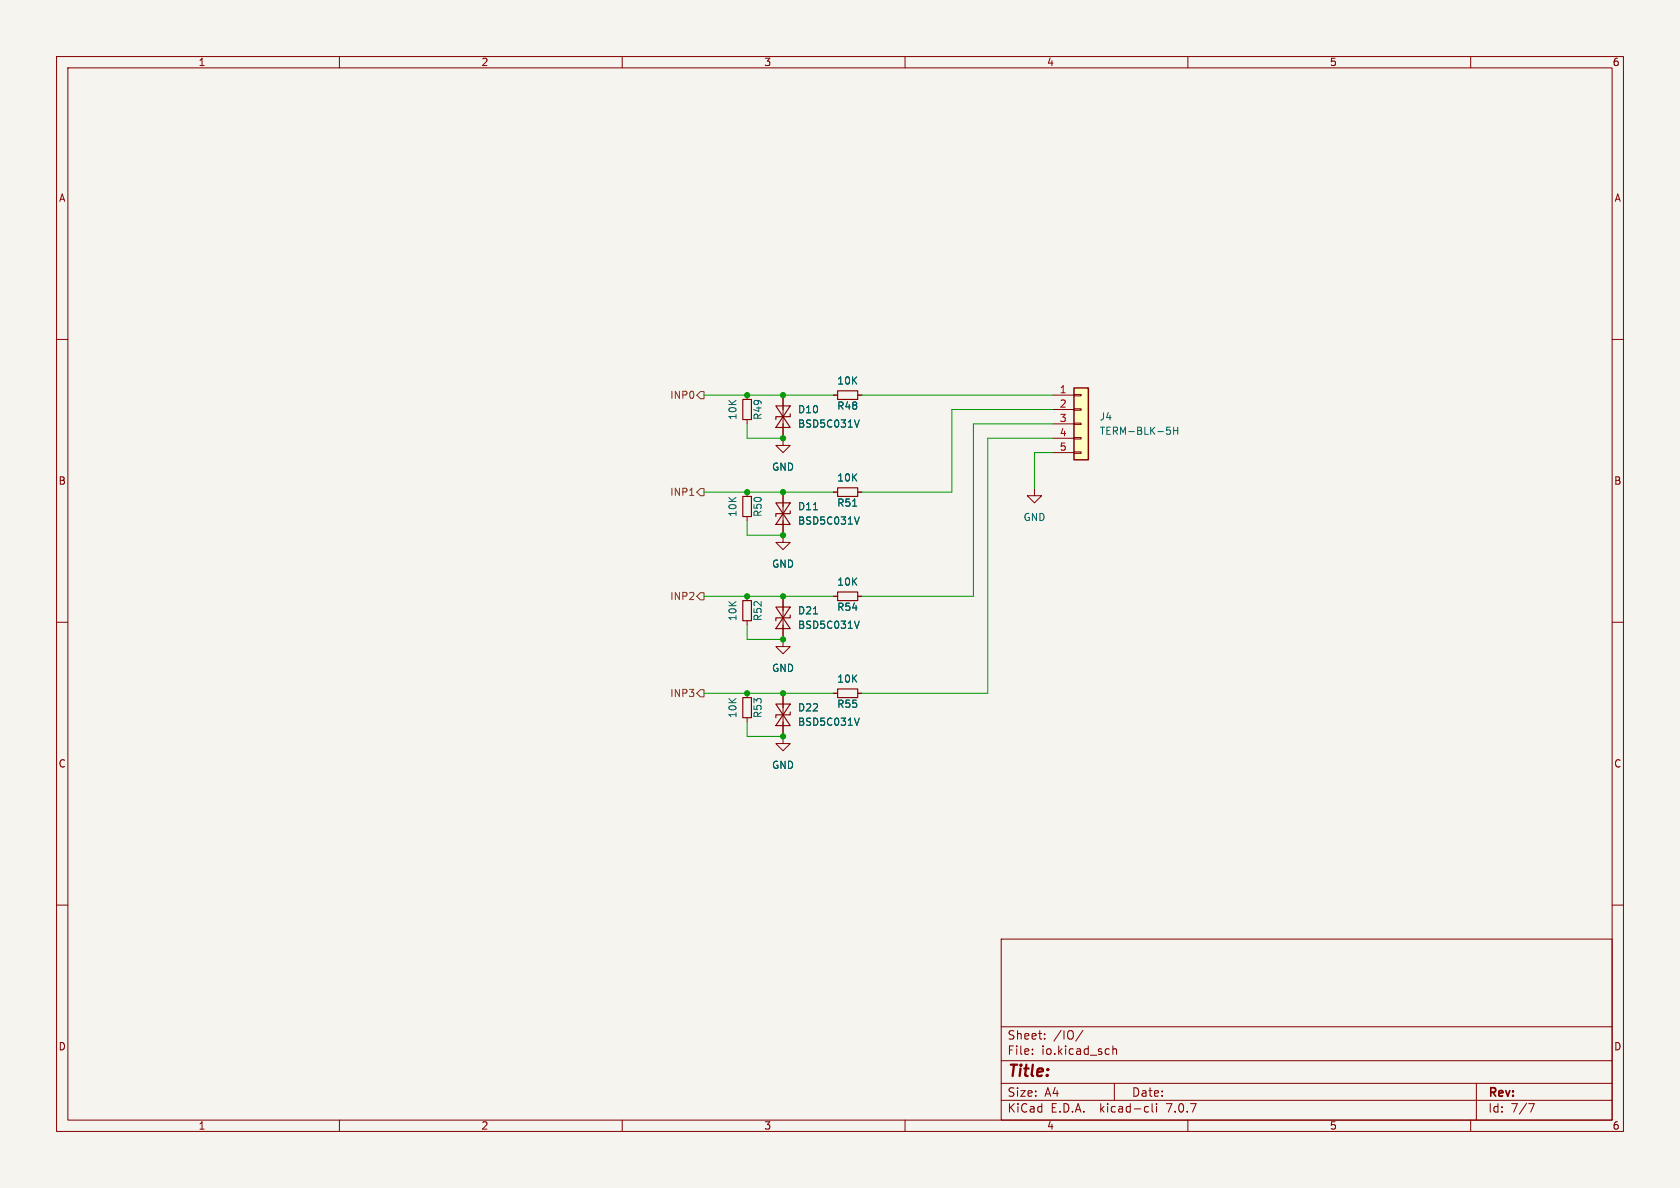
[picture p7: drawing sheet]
<svg xmlns="http://www.w3.org/2000/svg" width="297mm" height="210mm" viewBox="0 0 297 210" stroke-linecap="round" stroke-linejoin="round" font-family="sans-serif">
<path d="M0 0h297v210h-297z" fill="#f5f4ef" stroke="#f5f4ef" stroke-width=".18"/>
<g fill="none" stroke="#840000" stroke-width=".18">
<path d="M10 10h277v190h-277zM12 12h273v186h-273zM60 10v2M110 10v2M160 10v2M210 10v2M260 10v2M10 60h2M285 60h2M132.1 69.9v.7M132.1 74.2v.7M138.4 69.9v8.8h1.3l-1.3 1.3-1.2-1.3h1.2"/>
<path d="M147.3 69.9h.8M151.6 69.9h.8M186.1 69.9h3.8M186.1 72.4h3.8M186.1 74.9h3.8M186.1 77.5h3.8M189.9 79.9h1.2v.2h-1.2zM189.9 77.3h1.2v.3h-1.2zM189.9 74.8h1.2v.3h-1.2zM189.9 72.3h1.2v.2h-1.2zM189.9 69.7h1.2v.3h-1.2zM132.1 87v.8"/>
<path d="M132.1 91.3v.8M138.4 87v8.9h1.3l-1.3 1.3-1.2-1.3h1.2M147.3 87h.8M151.6 87h.8M182.9 86.4v1.2h1.2l-1.2 1.3-1.3-1.3h1.3M186.1 80h3.8M10 110h2M132.1 105.4v.8M132.1 109.7v.8M138.4 105.4v8.9h1.3l-1.3 1.3-1.2-1.3h1.2M147.3 105.4h.8M151.6 105.4h.8"/>
<path d="M285 110h2M132.1 122.6v.7M132.1 126.9v.7M138.4 122.6v8.8h1.3l-1.3 1.3-1.2-1.3h1.2M147.3 122.6h.8M151.6 122.6h.8M10 160h2M285 160h2M177 166h108v32h-108zM60 198v2M110 198v2M160 198v2"/>
<path d="M177 194.5h108M177 191.5h108M177 187.5h108M177 181.5h108M182.5 186.3v.1M182.5 185.5v.1M184.7 183.6v.1M184.7 182.8v.1M191.5 182.1l-1.3 2M196.7 184.9v1.5M196.7 185.5l.3-.1 .3 .1 .1 .9M197 191.5v3"/>
<path d="M202.6 195.6l.4 .1M203 196.5l-.4 .1M203.7 195.1v1.3l.2 .2M204.5 195.1v.1M204.5 195.6v1M210 198v2M260 198v2M261 191.5v6.5M270.2 195.1h1l-.6 1.5"/>
</g>
<g fill="none" stroke="#840000" stroke-width=".2">
<path d="M131.3 70.6h1.5v3.6h-1.5zM137.2 71.8h2.5l-1.3 1.9zM138.4 73.7l1.3 1.9h-2.5zM139.7 73.2v.5h-2.5v.5M148.1 69.1h3.5v1.5h-3.5zM131.3 87.8h1.5v3.5h-1.5zM137.2 88.9h2.5l-1.3 1.9zM138.4 90.8l1.3 1.9h-2.5zM139.7 90.3v.5h-2.5v.5M148.1 86.2h3.5v1.6h-3.5zM131.3 106.2h1.5v3.5h-1.5zM137.2 107.3h2.5l-1.3 1.9z"/>
<path d="M138.4 109.2l1.3 1.9h-2.5zM139.7 108.7v.5h-2.5v.5M148.1 104.6h3.5v1.6h-3.5zM131.3 123.3h1.5v3.6h-1.5zM137.2 124.5h2.5l-1.3 1.9zM138.4 126.4l1.3 1.9h-2.5zM139.7 125.9v.5h-2.5v.5M148.1 121.8h3.5v1.5h-3.5z"/>
</g>
<path d="M189.9 68.6h2.5v12.7h-2.5z" fill="#ffffc2" stroke="#ffffc2" stroke-width=".18"/>
<path d="M189.9 68.6h2.5v12.7h-2.5z" fill="none" stroke="#840000" stroke-width=".25"/>
<path d="M151.9 74.2l-.4 1.3M206.3 75.5h.6M206.4 76h.3l.2 .2-.1 .5-.4 .1M207.5 75.5v1.3M207.5 76.1h.7M208.2 75.5v1.3M143.8 90.1h.7M150.7 89.5h.8M151.9 91.4l-.4 1.3M143.8 108.5h.7M151.9 109.8l-.4 1.3M151.9 126.9l-.4 1.3" fill="none" stroke="#006464" stroke-width=".18"/>
<path d="M123.8 69.2h.7v1.3h-.7l-.6-.6zM121.9 87.6h.8M123.8 86.4h.7v1.2h-.7l-.6-.6zM123.8 104.8h.7v1.2h-.7l-.6-.6zM123.8 121.9h.7v1.3h-.7l-.6-.6z" fill="none" stroke="#725600" stroke-width=".18"/>
<g fill="none" stroke="#009600" stroke-width=".18">
<path d="M124.5 69.9h22.8M132.1 74.9v2.6h6.3M152.4 69.9h33.7M186.1 74.9h-14v30.5h-19.7M186.1 77.5h-11.5v45.1h-22.2M186.1 72.4h-17.8v14.6h-15.9M124.5 87h22.8M132.1 92.1v2.5h6.3M186.1 80h-3.2v6.4M124.5 105.4h22.8M132.1 110.5v2.5h6.3M124.5 122.6h22.8"/>
<path d="M132.1 127.6v2.6h6.3"/>
</g>
<g fill="#009600" stroke="#009600" stroke-width=".18">
<circle cx="138.4" cy="87" r=".46"/>
<circle cx="138.4" cy="69.9" r=".46"/>
<circle cx="138.4" cy="77.5" r=".46"/>
<circle cx="132.1" cy="69.9" r=".46"/>
<circle cx="132.1" cy="87" r=".46"/>
<circle cx="132.1" cy="122.6" r=".46"/>
<circle cx="138.4" cy="94.6" r=".46"/>
<circle cx="138.4" cy="130.2" r=".46"/>
<circle cx="138.4" cy="122.6" r=".46"/>
<circle cx="138.4" cy="105.4" r=".46"/>
<circle cx="138.4" cy="113" r=".46"/>
<circle cx="132.1" cy="105.4" r=".46"/>
</g>
<text font-size="2.8" fill="#840000" x="178" y="190.9">Title:</text>
<g font-size="2.1" fill="#840000">
<text x="178" y="184">Sheet:</text>
<text x="186.2" y="184">/IO/</text>
<text x="178" y="186.7">File:</text>
<text x="184.1" y="186.7">io.kicad_sch</text>
<text x="178" y="196.9">KiCad</text>
<text x="178" y="194.1">Size:</text>
<text x="184.7" y="194.1">A4</text>
<text x="185.7" y="196.9">E.D.A.</text>
<text x="194.6" y="196.9">kicad-cli</text>
<text x="200" y="194.1">Date:</text>
<text x="206.5" y="196.9">7.0.7</text>
<text x="263" y="194.3">Rev:</text>
<text x="263" y="196.9">Id:</text>
<text x="267.1" y="196.9">7/7</text>
</g>
<g font-size="1.8" fill="#840000">
<text x="35" y="11.9">1</text>
<text x="85" y="11.9">2</text>
<text x="135" y="11.9">3</text>
<text x="185" y="11.9">4</text>
<text x="235" y="11.9">5</text>
<text x="285" y="11.9">6</text>
<text x="10.3" y="35.9">A</text>
<text x="285.3" y="35.9">A</text>
<text x="10.3" y="85.9">B</text>
<text x="285.3" y="85.9">B</text>
<text x="10.3" y="135.9">C</text>
<text x="285.3" y="135.9">C</text>
<text x="10.3" y="185.9">D</text>
<text x="285.3" y="185.9">D</text>
<text x="35" y="199.9">1</text>
<text x="85" y="199.9">2</text>
<text x="135" y="199.9">3</text>
<text x="185" y="199.9">4</text>
<text x="235" y="199.9">5</text>
<text x="285" y="199.9">6</text>
</g>
<g font-size="1.8" fill="#725600">
<text x="118.4" y="70.7">INP0</text>
<text x="118.4" y="87.9">INP1</text>
<text x="118.4" y="106.3">INP2</text>
<text x="118.4" y="123.4">INP3</text>
</g>
<g font-size="1.8" fill="#006464">
<text x="147.9" y="68.2">10K</text>
<text x="130.4" y="74.3" transform="rotate(-90 130.4 74.3)">10K</text>
<text x="134.8" y="74.3" transform="rotate(-90 134.8 74.3)">R49</text>
<text x="141" y="75.8">BSD5C031V</text>
<text x="141" y="73.3">D10</text>
<text x="147.9" y="72.6">R48</text>
<text x="194.3" y="74.5">J4</text>
<text x="194.3" y="77.1">TERM-BLK-5H</text>
<text x="136.4" y="83.4">GND</text>
<text x="147.9" y="89.8">R51</text>
<text x="147.9" y="85.3">10K</text>
<text x="130.4" y="91.5" transform="rotate(-90 130.4 91.5)">10K</text>
<text x="134.8" y="91.5" transform="rotate(-90 134.8 91.5)">R50</text>
<text x="141" y="92.9">BSD5C031V</text>
<text x="141" y="90.4">D11</text>
<text x="180.8" y="92.3">GND</text>
<text x="136.4" y="100.6">GND</text>
<text x="147.9" y="103.7">10K</text>
<text x="130.4" y="109.9" transform="rotate(-90 130.4 109.9)">10K</text>
<text x="134.8" y="109.9" transform="rotate(-90 134.8 109.9)">R52</text>
<text x="141" y="111.4">BSD5C031V</text>
<text x="141" y="108.8">D21</text>
<text x="147.9" y="108.2">R54</text>
<text x="136.4" y="119">GND</text>
<text x="141" y="126">D22</text>
<text x="147.9" y="125.3">R55</text>
<text x="147.9" y="120.9">10K</text>
<text x="130.4" y="127" transform="rotate(-90 130.4 127)">10K</text>
<text x="134.8" y="127" transform="rotate(-90 134.8 127)">R53</text>
<text x="141" y="128.5">BSD5C031V</text>
<text x="136.4" y="136.1">GND</text>
</g>
<g font-size="1.8" fill="#a90000">
<text x="187.3" y="69.6">1</text>
<text x="187.3" y="72.1">2</text>
<text x="187.3" y="74.7">3</text>
<text x="187.3" y="77.2">4</text>
<text x="187.3" y="79.8">5</text>
</g>
</svg>
